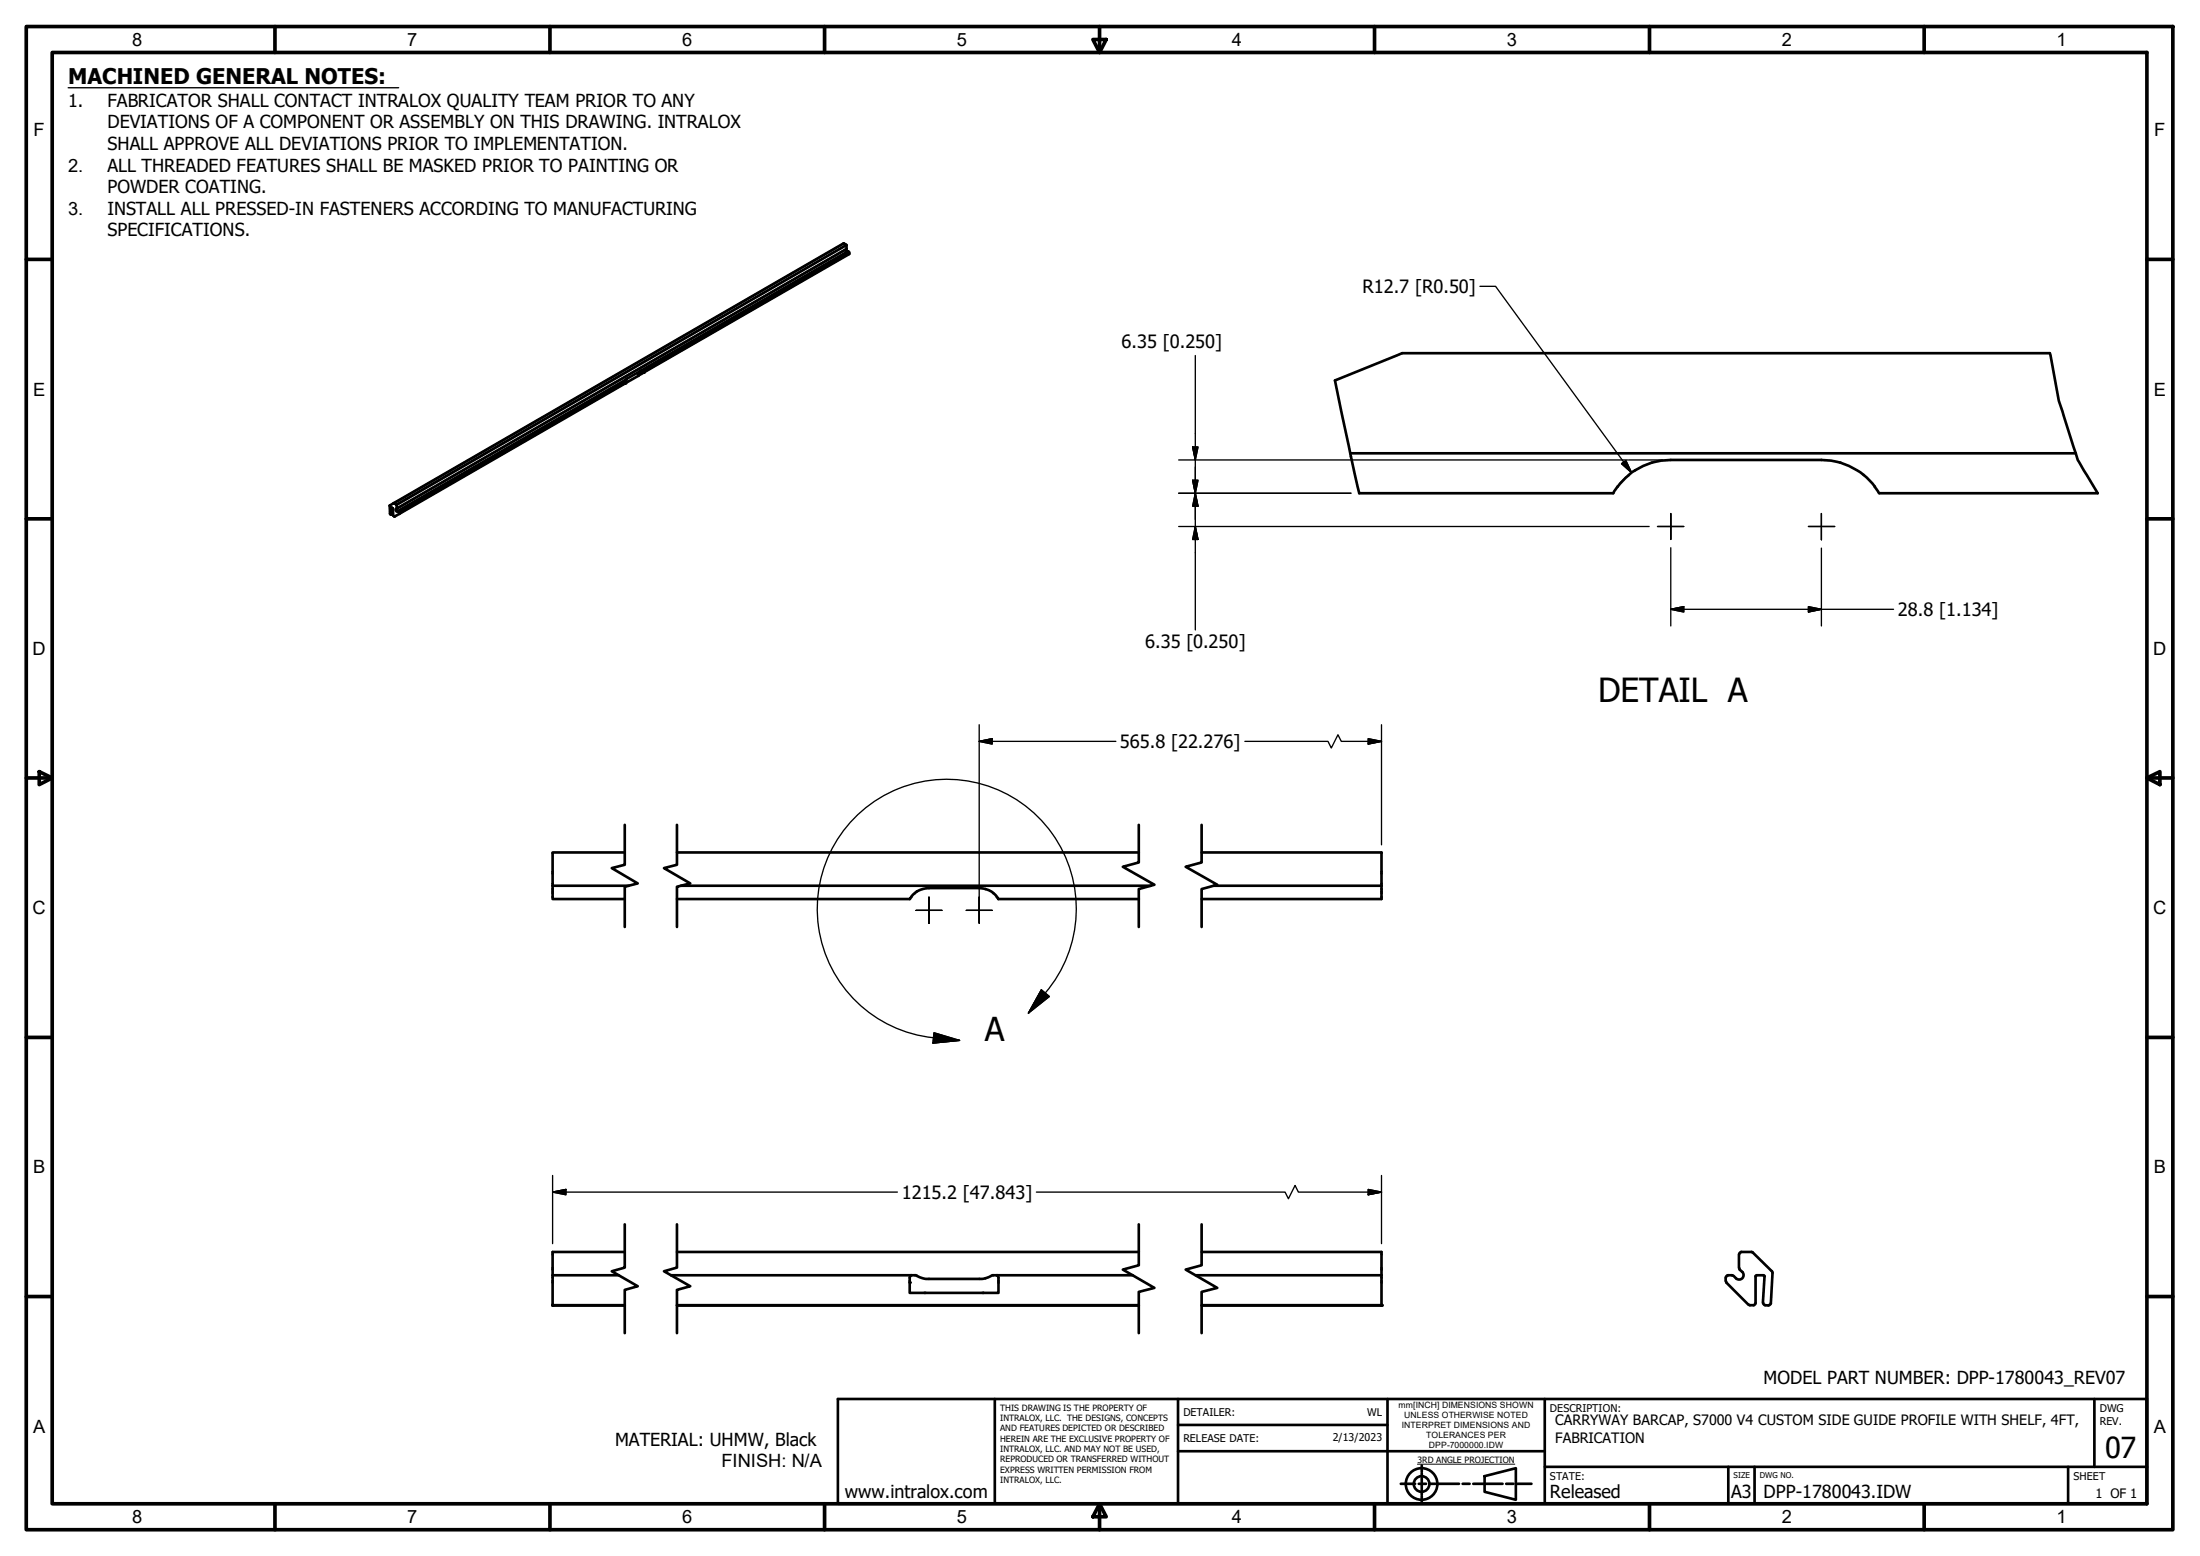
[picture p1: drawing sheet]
<svg xmlns="http://www.w3.org/2000/svg" width="420mm" height="297mm" viewBox="0 0 420 297" stroke-linecap="round" stroke-linejoin="round" font-family="sans-serif">
<!-- layer: Visible (ISO) -->
<g fill="none" stroke="#000" stroke-width=".51">
<path d="M161.2 46.5l.4 .2M161.5 47.6a.29 .29 0 0 0 0 .3 .29 .29 0 0 0 .3 .2M161.7 46.8v.7M161.9 48l-39.5 22.8M162 48l.1 .1M162.2 48.2v.2M162.2 48.5l-39.3 22.6M119.4 73.2l-44 25.4M119.4 72.6l-43.5 25M121.7 71.2l-2 1.1M121.9 71.7l-2.3 1.4M267.8 67.4h123.7"/>
<path d="M74.4 96.6l.1 1.4M74.5 98.2h.2M75 97l-.3-.1 .1 1.3M75.1 97.1v1.2M75.2 96.1l-.8 .4M75.2 98.5l.1 .1M75.2 96.1l.4 .2M75.7 97.1a.26 .26 0 0 0-.1 .4 .26 .26 0 0 0 .3 .1M75.8 96.4v.7M75.9 97.6l.3 .1M76.3 97.8v.2M257.9 86.5h138.5"/>
<path d="M308.9 92.9l-.8 1.3h-48.5M311.1 90.7l-2.2 2.2M311.1 90.7a12.5 12.5 0 0 1 8-2.9h28.8a12.6 12.6 0 0 1 10.2 5.1M358 92.9l.9 1.3h41.7M105.5 169.1h14.6M119.3 162.7h-13.8v8.9h13.8M129.3 162.7h88.2M130 169.1h89.8M174.1 171.2l-.3 .4h-44.5M174.7 170.5l-.7 .7M174.8 170.5l.8-.6 1.8-.4h9.6a4.1 4.1 0 0 1 3.4 1.7M190.4 171.2l.2 .4h26.9"/>
<path d="M229.5 162.7h34.3v8.9h-34.3M231.8 169.1h32M119.3 239h-13.8v4.4M129.3 239h88.2M229.5 239h34.3v4.4M332.1 239.4v2.6M332.5 239h2.1l3.8 3.7M332.6 239l-.4 .2v.2M105.5 249.2h13.8M105.5 243.4h12.7M105.5 243.4v5.8h13.8M128.1 243.4h46.8l.7 .4 1.2 .3h10.8l1.2-.3 .7-.4h26.8"/>
<path d="M129.3 249.2h88.2M174.1 243.4l-.3 .2-.1 .3v2.9h17v-2.9l-.1-.3-.2-.2M228.3 243.4h35.5M229.5 249.2h34.3M263.8 243.4v5.8h-34.3M329.6 243.9v.6M329.6 244.6l.1 .2M329.7 244.8l4.2 4.2M330 243.4h.8M330 243.4l-.3 .2-.1 .3M330.7 243.4l.3 .2M332.2 242.1l.1 .3"/>
<path d="M332.2 242.4l.5 .4M332.7 242.8a.86 .86 0 0 1 0 1.2 .86 .86 0 0 1-1.2 0l-.4-.4M335.3 248.7l-.1 .3-.3 .2-1-.2M335.5 243.4l-.2 .3v5M335.5 243.4h1.2M336.7 248.7l.2 .4 .9 .1M336.8 243.4l.2 .3M337 243.6l-.3 5.1M338.2 248.8l-.1 .2-.3 .2M338.4 242.7l.1 .3M338.5 243l-.3 5.8"/>
</g>
<g fill="#000">
<circle cx="105.5" cy="249.2" r=".25"/>
<circle cx="173.7" cy="244.8" r=".25"/>
<circle cx="263.8" cy="249.2" r=".25"/>
</g>
<!-- layer: Break Line (ISO) -->
<path d="M267.8 67.4l-12.8 5.2 4.6 21.6M391.5 67.4l1.7 9.1 3.2 10a14.3 14.3 0 0 0 2.1 4.2l2.1 3.5M119.3 157.5v7.6l-2.5 .6 5 2.9-2.5 .7v7.7M129.3 157.5v7.6l-2.5 .6 5 2.9-2.5 .7v7.7M217.5 157.5v7.1l-3.1 .9 6.1 3.4-3 .8v7.3M229.5 157.5v7.1l-3.1 .9 6.1 3.4-3 .8v7.3M119.3 233.7v8.3l-2.5 .7 5 2.8-2.5 .7v8.3M129.3 233.7v8.3l-2.5 .7 5 2.8-2.5 .7v8.3M217.5 233.7v7.8l-3.1 .9 6.1 3.5-3 .7v7.9M229.5 233.7v7.8l-3.1 .9 6.1 3.5-3 .7v7.9" fill="none" stroke="#000" stroke-width=".51"/>
<!-- layer: Visible Narrow (ISO) -->
<g fill="none" stroke="#000" stroke-width=".38">
<path d="M161.2 46.5l-86 49.6M161.6 46.7l-86 49.6M161.7 47.5l-85.9 49.6M161.7 46.8l-85.9 49.6M162 48l-39.5 22.8M162.1 48.1l-39.3 22.7M162.2 48.4l-39.2 22.6h-.7l-.6 .2M162.2 48.2l-39.2 22.7M119.4 72.8l.3-.4-.1 .7h-.2h.1M119.4 72.6l-43.4 25M119.4 73.1l-43.1 24.9M119.4 72.8l-43.2 24.9"/>
<path d="M119.4 72.9l-43.1 24.9M119.7 72.3v.1M121.7 71.2l.2 .5 .5-.4 .5-.2-.5 .2-.5 .4M121.7 71.2h.1M75.1 98l-.3 .2"/>
</g>
<g fill="none" stroke="#000" stroke-width=".51">
<path d="M161.2 46.5l-86 49.6M161.6 46.7l.1 .1M161.7 47.5l-85.9 49.6M161.9 48h.1M162.1 48.1l.1 .1M162.2 48.4v.1M119.7 72.3l-.1 .1a.45 .45 0 0 0-.2 .7h.2M121.7 71.2l.7-.4h.5l.1 .1v.2l-1.1 .6M74.4 96.5v.1M74.5 98v.2M74.8 98.2h-.1M75 97l.1 .1"/>
<path d="M75.1 98.3l.1 .2M75.1 98l-.4 .2M75.3 98.6h.1M75.6 96.3l.2 .1M76.2 97.7l.1 .1M76.3 98v.1"/>
</g>
<g fill="#000">
<circle cx="119.4" cy="73.2" r=".25"/>
<circle cx="122.9" cy="71.1" r=".25"/>
<circle cx="74.7" cy="96.9" r=".25"/>
<circle cx="74.7" cy="96.9" r=".19"/>
</g>
<!-- layer: Detail Boundary (ISO) -->
<path d="M178.3 198.1l5 .5M178.4 197.2l4.9 1.4-5.1 .5zM198.9 189l1.5 1.2-4 3.2zM199.6 189.6a24.7 24.7 0 0 0-6.8-37.7 24.7 24.7 0 0 0-35.6 14.2 24.7 24.7 0 0 0 21.1 32M199.6 189.6l-3.2 3.8" fill="none" stroke="#000" stroke-width=".25"/>
<path d="M178.2 199.1l5.1-.5zM178.4 197.2l4.9 1.4-5.1 .5zM198.9 189l-2.5 4.4zM198.9 189l1.5 1.2-4 3.2z" fill="#000" stroke="#000" stroke-width=".25"/>
<!-- layer: Border (ISO) -->
<g fill="none" stroke="#000" stroke-width=".7">
<path d="M5 5.1h410v286.9h-410zM10 10h400v277.1h-400zM52.5 5.1v4.9M105 5.1v4.9M157.5 5.1v4.9M208.7 7.5h2.6l-1.3 2.5zM210 5.1v4.9M262.5 5.1v4.9M315 5.1v4.9M367.5 5.1v4.9M5 49.5h5M410 49.5h5"/>
<path d="M5 99h5M410 99h5M5 148.5h5M7.5 147.3l2.5 1.2-2.5 1.3zM410 148.5l2.5-1.2v2.5zM410 148.5h5M5 198h5M410 198h5M5 247.5h5M410 247.5h5M52.5 287.1v4.9M105 287.1v4.9"/>
<path d="M157.5 287.1v4.9M210 287.1l1.3 2.4h-2.6zM210 287.1v4.9M262.5 287.1v4.9M315 287.1v4.9M367.5 287.1v4.9"/>
</g>
<!-- layer: Title (ISO) -->
<g fill="none" stroke="#000" stroke-width=".51">
<path d="M160 267.1h250v20h-250zM190 267.1v20M225 277h70M225 272h40M225 267.1v20M265 267.1v20M271.5 279.8v1.2M295 267.1v20M400 267.1v12.9M267.5 283.3h2.8M271 283.3h1.4M271.5 281.2v.6"/>
<path d="M271.5 282.1v2.4M271.5 284.7v.7M271.5 285.6v1.2M273 283.3h5.6M279.3 283.3h1.4M281.4 283.3h5.6M283.5 281.8l6-1.5v6l-6-1.5zM287.7 283.3h1.4M289.8 283.3h2.7M295 280h115M330.1 280v7.1M335.1 280v7.1"/>
<path d="M395 280v7.1"/>
<circle cx="271.5" cy="283.3" r="3"/>
<circle cx="271.5" cy="283.3" r="1.49"/>
</g>
<path d="M270.7 279.5h18.6" fill="none" stroke="#000" stroke-width=".19"/>
<!-- layer: Dimension (ISO) -->
<g fill="none" stroke="#000" stroke-width=".25">
<path d="M282.6 54.7h3l26 35.5M228.3 67.9v52.4M225.1 94.2h32.9M225.1 87.8h85.7M227.8 85.3h1l-.5 2.5zM227.8 91.7h1l-.5 2.5zM228.3 94.2l.5 2.4h-1zM309.7 88.5l.8-.6 1.1 2.3zM311 90.7l-1.8 1.7M311 87.8h6.5M225.1 100.5h89.9M228.3 100.5l.5 2.5h-1z"/>
<path d="M319.1 116.3l2.5-.5v1zM319.1 116.3h42.5M319.1 104.6v14.9M345.4 115.8l2.5 .5-2.5 .5zM347.9 104.6v14.9M187 138.4v32.8M263.8 138.4v22.9M187 141.5l2.5-.5v1zM187 141.5h26.1M237.7 141.5h15.9l.7 1.3 1.2-2.5 .7 1.2h7.6M261.3 141l2.5 .5-2.5 .5zM105.5 227.6l2.6-.5v1z"/>
<path d="M105.5 227.6h65.9M105.5 224.4v13M197.9 227.6h47.5l.7 1.2 1.2-2.5 .7 1.3h15.8M261.3 227.1l2.5 .5-2.5 .5zM263.8 224.4v13"/>
</g>
<g fill="#000" stroke="#000" stroke-width=".25">
<path d="M227.8 85.3l.5 2.5zM227.8 85.3h1l-.5 2.5zM227.8 91.7l.5 2.5zM227.8 91.7h1l-.5 2.5zM228.3 94.2l.5 2.4zM228.3 94.2l.5 2.4h-1zM309.7 88.5l1.9 1.7zM309.7 88.5l.8-.6 1.1 2.3zM228.3 100.5l.5 2.5zM228.3 100.5l.5 2.5h-1zM319.1 116.3l2.5-.5zM319.1 116.3l2.5-.5v1z"/>
<path d="M345.4 116.8l2.5-.5zM345.4 115.8l2.5 .5-2.5 .5zM187 141.5l2.5-.5zM187 141.5l2.5-.5v1zM261.3 142l2.5-.5zM261.3 141l2.5 .5-2.5 .5zM105.5 227.6l2.6-.5zM105.5 227.6l2.6-.5v1zM261.3 228.1l2.5-.5zM261.3 227.1l2.5 .5-2.5 .5z"/>
</g>
<!-- layer: Center Mark (ISO) -->
<g fill="none" stroke="#000" stroke-width=".25">
<path d="M319.1 98v2.5v-2.5M347.9 98v2.5v-2.5M316.5 100.5h2.6h-2.6M319.1 103v-2.5v2.5M321.6 100.5h-2.5h2.5M345.4 100.5h2.5h-2.5M347.9 103v-2.5v2.5M350.4 100.5h-2.5h2.5M174.9 173.8h2.5h-2.5M177.4 171.2v2.6v-2.6M177.4 176.3v-2.5v2.5M179.9 173.8h-2.5h2.5"/>
<path d="M184.5 173.8h2.5h-2.5M187 176.3v-2.5v2.5M187 171.2v2.6v-2.6M189.5 173.8h-2.5h2.5"/>
</g>
<!-- layer: Symbol (ISO) -->
<path d="M13 16.7h63.1" fill="none" stroke="#000" stroke-width=".25"/>
<g font-size="6.3">
<text x="305.2" y="134">DETAIL A</text>
<text x="188.1" y="198.7">A</text>
</g>
<text font-size="5.5" x="402" y="278.2">07</text>
<text font-size="4.1" x="13" y="16.1">MACHINED GENERAL NOTES:</text>
<g font-size="3.5">
<text x="25.3" y="8.7">8</text>
<text x="77.8" y="8.7">7</text>
<text x="130.3" y="8.7">6</text>
<text x="182.8" y="8.7">5</text>
<text x="235.3" y="8.8">4</text>
<text x="287.8" y="8.7">3</text>
<text x="340.3" y="8.8">2</text>
<text x="392.7" y="8.8">1</text>
<text x="6.4" y="26">F</text>
<text x="411.4" y="26">F</text>
<text x="13" y="32.8">2.</text>
<text x="13" y="41">3.</text>
<text x="260.2" y="55.9">R12.7 [R0.50]</text>
<text x="214.2" y="66.4">6.35 [0.250]</text>
<text x="6.3" y="75.6">E</text>
<text x="411.4" y="75.6">E</text>
<text x="362.5" y="117.6">28.8 [1.134]</text>
<text x="6.2" y="125">D</text>
<text x="218.7" y="123.7">6.35 [0.250]</text>
<text x="411.2" y="125">D</text>
<text x="213.9" y="142.8">565.8 [22.276]</text>
<text x="6.2" y="174.5">C</text>
<text x="411.2" y="174.5">C</text>
<text x="6.3" y="224">B</text>
<text x="411.4" y="224">B</text>
<text x="172.2" y="228.8">1215.2 [47.843]</text>
<text x="6.3" y="273.5">A</text>
<text x="411.4" y="273.5">A</text>
<text x="137.8" y="280">FINISH: N/A</text>
<text x="25.3" y="290.8">8</text>
<text x="77.8" y="290.8">7</text>
<text x="130.3" y="290.8">6</text>
<text x="182.8" y="290.8">5</text>
<text x="235.3" y="290.8">4</text>
<text x="287.8" y="290.8">3</text>
<text x="340.3" y="290.8">2</text>
<text x="392.7" y="290.8">1</text>
</g>
<g font-size="3.4">
<text x="13" y="20.4">1.</text>
<text x="20.5" y="20.4">FABRICATOR SHALL CONTACT INTRALOX QUALITY TEAM PRIOR TO ANY</text>
<text x="20.5" y="24.5">DEVIATIONS OF A COMPONENT OR ASSEMBLY ON THIS DRAWING. INTRALOX</text>
<text x="20.5" y="28.6">SHALL APPROVE ALL DEVIATIONS PRIOR TO IMPLEMENTATION.</text>
<text x="20.5" y="32.8">ALL THREADED FEATURES SHALL BE MASKED PRIOR TO PAINTING OR</text>
<text x="20.5" y="36.9">POWDER COATING.</text>
<text x="20.5" y="41">INSTALL ALL PRESSED-IN FASTENERS ACCORDING TO MANUFACTURING</text>
<text x="20.5" y="45.1">SPECIFICATIONS.</text>
<text x="336.8" y="264.1">MODEL PART NUMBER: DPP-1780043_REV07</text>
<text x="117.5" y="276.1">MATERIAL: UHMW, Black</text>
<text x="161.4" y="286">www.intralox.com</text>
<text x="296" y="286">Released</text>
<text x="330.6" y="286">A3</text>
<text x="336.8" y="286">DPP-1780043.IDW</text>
</g>
<g font-size="2.7">
<text x="297" y="272.1">CARRYWAY BARCAP, S7000 V4 CUSTOM SIDE GUIDE PROFILE WITH SHELF, 4FT,</text>
<text x="297" y="275.4">FABRICATION</text>
</g>
<text font-size="2.5" x="400.2" y="286">1 OF 1</text>
<g font-size="2">
<text x="296" y="269.5">DESCRIPTION:</text>
<text x="401" y="269.5">DWG</text>
<text x="226" y="270.3">DETAILER:</text>
<text x="226" y="275.3">RELEASE DATE:</text>
<text x="254.6" y="275.1">2/13/2023</text>
<text x="261.1" y="270.3">WL</text>
<text x="401" y="272">REV.</text>
<text x="296" y="282.6">STATE:</text>
<text x="396" y="282.6">SHEET</text>
</g>
<g font-size="1.7">
<text x="191" y="269.3">THIS DRAWING IS THE PROPERTY OF</text>
<text x="267.1" y="268.8">mm[INCH] DIMENSIONS SHOWN</text>
<text x="191" y="271.3">INTRALOX, LLC. THE DESIGNS, CONCEPTS</text>
<text x="191" y="273.2">AND FEATURES DEPICTED OR DESCRIBED</text>
<text x="191" y="275.2">HEREIN ARE THE EXCLUSIVE PROPERTY OF</text>
<text x="267.7" y="272.7">INTERPRET DIMENSIONS AND</text>
<text x="268.2" y="270.7">UNLESS OTHERWISE NOTED</text>
<text x="272.4" y="274.5">TOLERANCES PER</text>
<text x="191" y="277.2">INTRALOX, LLC. AND MAY NOT BE USED,</text>
<text x="191" y="279.1">REPRODUCED OR TRANSFERRED WITHOUT</text>
<text x="191" y="281.1">EXPRESS WRITTEN PERMISSION FROM</text>
<text x="270.7" y="279.3">3RD ANGLE PROJECTION</text>
<text x="272.9" y="276.4">DPP-7000000.IDW</text>
<text x="191" y="283.1">INTRALOX, LLC.</text>
</g>
<g font-size="1.5">
<text x="331.1" y="282.2">SIZE</text>
<text x="336.1" y="282.2">DWG NO.</text>
</g>
</svg>
